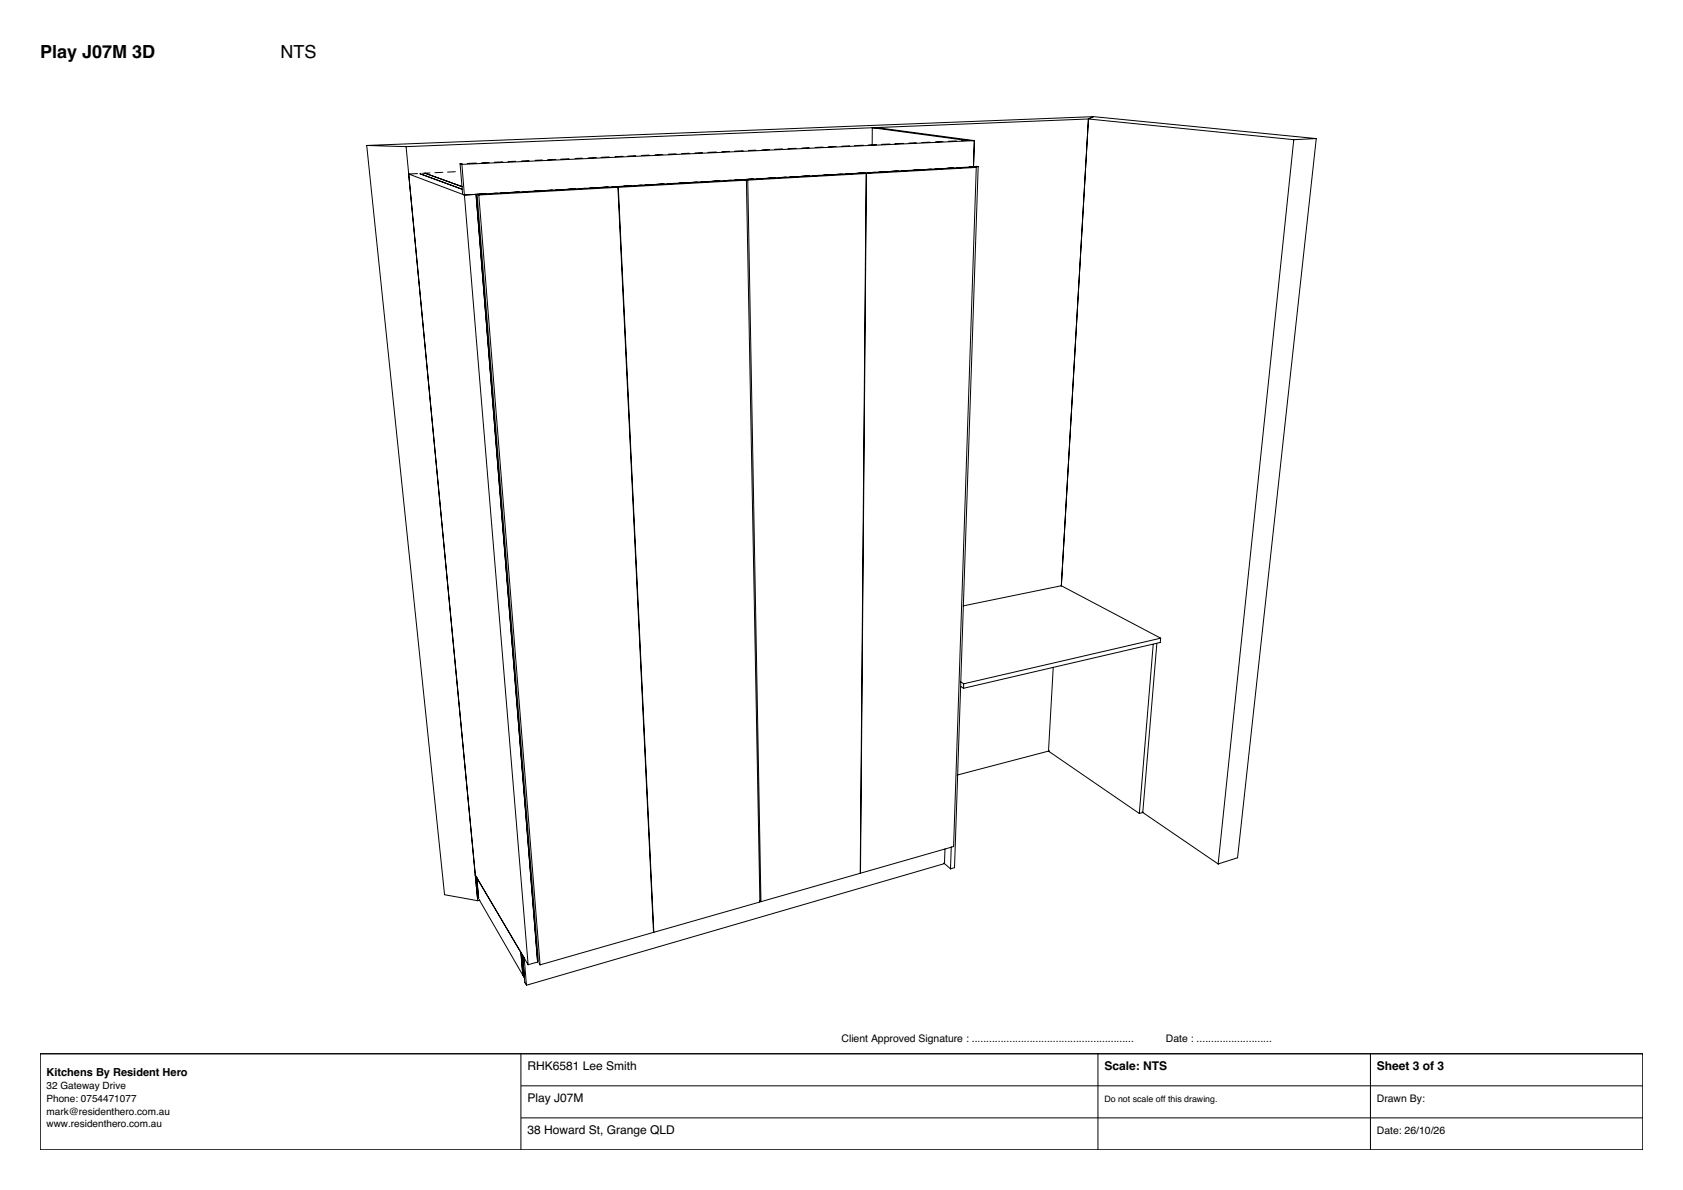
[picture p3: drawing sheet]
<svg xmlns="http://www.w3.org/2000/svg" width="420mm" height="297mm" viewBox="0 0 420 297" stroke-linecap="round" stroke-linejoin="round" font-family="sans-serif">
<g fill="none" stroke="#000" stroke-width=".25">
<path d="M91.5 36.3l19.4 187 8.3 1.5M91.5 36.3l9.8 .3M101.3 36.6l17.9 188.2M135.4 39.9l-1.8 .1M138.7 39.8l-2 .1M142 39.6l-2 .1M145.3 39.5l-1.8 .1M148.8 39.3l-2 .1M152 39.2l-2 .1M155.5 39l-2 .1M158.6 38.9l-1.9 .1M162 38.7l-1.9 .1"/>
<path d="M165.4 38.6h-1.9M168.7 38.4l-1.9 .1M172 38.2l-1.9 .1M175.3 38.1l-1.9 .1M178.8 37.9l-2.1 .1M182 37.8l-1.8 .1M185.4 37.6l-2 .1M188.6 37.5l-1.8 .1M192 37.3l-1.8 .1M195.3 37.2l-2 .1M198.6 37l-2 .1M201.9 36.9h-1.7"/>
<path d="M205.4 36.7l-2 .1M208.6 36.6h-1.9M212 36.4l-1.9 .1M215.4 36.2l-2.1 .1M217.7 31.9l1.1-.1 24.4 3.3M217.7 31.9l23.5 3.1M217.7 31.9v4.1M218.8 36.1l-2.1 .1M222.1 35.9l-2.1 .1M225.4 35.8l-2.1 .1M228.6 35.6l-1.8 .1M232.1 35.5l-2 .1"/>
<path d="M235.3 35.3l-1.8 .1M238.7 35.2l-2 .1M241.2 35l2 .1M241.2 35l-1.2 .1M243.2 35.1l-127.9 5.9M243.2 35.1l-.3 6.5-127 7.1M271.6 29.7l-170.3 6.9M271.6 29.7l-6.7 116.6M271.6 29.7l51.3 5.2M272.9 29.1l-181.4 7.2M272.9 29.1l-1.3 .6M272.9 29.1l55.6 5.5"/>
<path d="M322.9 34.9l-18.9 180.7M328.5 34.6l-19.7 179.5-4.8 1.5M328.5 34.6l-5.6 .3M104.2 43.3l-2.2 .1 13.9 5.3M104.8 43.4l10.5 3.8M106.1 43.2l9.2 3.4M107.3 43.2l-1.9 .1M110.5 43l-2 .1M113.6 42.9l-1.9 .1M114.8 40.9l.5 .1M114.8 40.9l.6 7.4M115.3 41l.6 7.7"/>
<path d="M115.4 40.9h-.6M115.6 48.6l.3 .1M115.9 48.7l15.9 192.1M118.8 48.5l15.4 191.6-2.4 .7M118.8 48.5l-2.9 .2M118.8 40.7l-2.1 .1M119.1 48.5l15.2 191.4M119.1 48.5l.4 .2M119.5 48.7l34.7-1.9 8.9 185.9-28.3 8.1M119.5 48.7l15.3 192.1M120.9 48.4l-2.1 .1M121.4 48.4l-2.3 .1"/>
<path d="M122 40.6h-1.8M123.9 48.2l-1.8 .1M124.3 48.2l-1.9 .1M125.5 40.4l-2.1 .1M126.6 48.1l-1.7 .1M126.9 48.1l-1.7 .1M128.6 40.2l-1.8 .1M129.3 47.9l-1.8 .1M129.7 47.9l-1.7 .1M132 40.1l-1.8 .1M132.2 47.8l-1.7 .1M132.5 47.8l-1.7 .1"/>
<path d="M134.8 47.6l-1.7 .1M135.2 47.6l-1.6 .1M137.7 47.5l-1.7 .1M138 47.5l-1.6 .1M140.3 47.3l-1.6 .1M140.9 47.3l-1.8 .1M143.7 47.2l-2.2 .1M146 47l-1.7 .1M146.3 47l-1.5 .1M148.8 46.9h-1.6M149.2 46.8l-1.7 .2M151.6 46.7l-1.7 .1"/>
<path d="M151.9 46.7l-1.5 .1M153 46.6l1.3 .2M154.7 46.6h-2M157.1 46.4l-1.6 .1M157.6 46.4l-1.7 .1M160 46.2l-1.8 .1M160.4 46.2l-1.7 .1M162.7 46.1l-1.8 .1M163 46.1l-1.7 .1M165.4 45.9l-1.6 .1M165.8 45.9l-1.7 .1M168.3 45.8l-1.8 .1"/>
<path d="M168.5 45.8l-1.6 .1M171 45.6l-1.6 .1M171.5 45.6l-1.8 .1M174.2 45.5l-1.8 .1M176.6 45.3l-1.7 .1M177 45.3l-1.6 .1M179.2 45.2h-1.5M179.7 45.2l-1.6 .1M182.6 45l-1.8 .1M185.1 44.8l-1.8 .1M185.2 44.9h-1.5M185.9 44.9l.4 .1"/>
<path d="M186.3 45l3.3 180.1-26.4 7.6-8.9-185.9M186.3 45l-32 1.8M186.6 45l3.3 180M187.8 44.7l-2.1 .1M188.1 44.7l-2.1 .1 .6 .2M190.5 44.5l-1.7 .1M190.9 44.5l-1.6 .1M193.5 44.4l-1.6 .1M196.1 44.2l-1.7 .1M196.3 44.2l-1.6 .1M198.8 44.1l-1.7 .1M199.3 44.1l-1.9 .1"/>
<path d="M201.6 43.9l-1.6 .1M202 43.9l-1.8 .1M204.5 43.8l-1.7 .1M204.8 43.8l-1.6 .1M207.1 43.6l-1.7 .1M207.5 43.6l-1.6 .1M209.9 43.5l-1.7 .1M210.4 43.5l-1.8 .1M212.7 43.3l-1.7 .1M213 43.3l-1.5 .1M215.5 43.2l.6 .1M215.5 43.2l.7 .1"/>
<path d="M215.7 43.2l-1.9 .1M216.1 43.3l-1.4 174.7-24.8 7M216.1 43.3l-29.5 1.7M218.4 43l-1.8 .1M218.6 43l-1.6 .1M221.1 42.8l-1.8 .2M221.5 42.9h-1.7M223.8 42.7l-1.6 .1M224.3 42.7l-1.7 .1M226.7 42.5l-1.8 .1M227.1 42.5l-1.7 .1M229.4 42.4l-1.6 .1"/>
<path d="M229.8 42.4l-1.6 .1M232.3 42.2l-1.8 .1M232.6 42.2l-1.6 .1M235.1 42.1l-1.8 .1M235.3 42.1l-1.6 .1M237.7 41.9l-1.3 .1M238 41.9l-1.6 .1M240.5 41.8l-1.7 .1M240.9 41.8l-1.6 .1M242 41.7l1.6 .1M243.6 41.5l.5 .1M243.6 41.8l-27.4 1.5"/>
<path d="M243.6 41.8l-5.6 169.5-23.3 6.6 1.5-174.6M244.1 41.6l-5.9 175-1 .2M244.1 41.6l-2.3 .1M240.3 151.2l24.6-5 24.7 13.1M289.6 159.3v1l-49.2 11.5M289.6 159.3l-49.1 11.4M239.6 170.1l.9 .6M239.8 171.4l.6 .4M240.5 170.7l-.1 1.1M262.8 166.6l-1.1 20.9 22.6 15.5M287.8 160.8l-3.5 42.2M288.7 160.6l-3.5 42.2-.9 .2"/>
<path d="M261.9 187.4l-23 6M235.5 215.4l1.7 1.4M235.8 211.9l-.1 3.6-104.3 30.4M237.4 211.4l-.2 5.4M285 202.7l19 12.9M119.1 223.8l.3 .3M119.4 224.1l-.4-5.1-.4-.6 13.2 22.4M119.6 224.5l11.3 19.6M119.8 224.7l-.6 .1M130.4 238.4l.6 6.8 .4 .7M130.4 238.4l.4 .7 .6 6.8M130.4 238.4l-.4-.7 .5 5.7"/>
<path d="M189.6 224.8l.3 .2M134.5 240.3l.3 .5"/>
</g>
<path d="M10 263h400v24h-400z" fill="#fff" stroke="#000" stroke-width=".35"/>
<path d="M130 263v24M130 271h280M130 279h280M274 263v24M342 263v24" fill="none" stroke="#000" stroke-width=".25"/>
<g font-size="4.5">
<text x="10" y="14.4">Play J07M 3D</text>
<text x="70" y="14.4">NTS</text>
</g>
<g font-size="3">
<text x="131.6" y="267">RHK6581 Lee Smith</text>
<text x="275.6" y="267">Scale: NTS</text>
<text x="343.6" y="267">Sheet 3 of 3</text>
<text x="131.6" y="275">Play J07M</text>
<text x="131.6" y="283">38 Howard St, Grange QLD</text>
</g>
<text font-size="2.7" x="11.6" y="268.6">Kitchens By Resident Hero</text>
<g font-size="2.6">
<text x="210" y="260">Client Approved Signature : ........................................................</text>
<text x="291" y="260">Date : ..........................</text>
<text x="343.6" y="275">Drawn By:</text>
<text x="343.6" y="283">Date: 26/10/26</text>
</g>
<g font-size="2.5">
<text x="11.6" y="271.8">32 Gateway Drive</text>
<text x="11.6" y="275">Phone: 0754471077</text>
<text x="11.6" y="278.2">mark@residenthero.com.au</text>
<text x="11.6" y="281.4">www.residenthero.com.au</text>
</g>
<text font-size="2.2" x="275.6" y="275">Do not scale off this drawing.</text>
</svg>
